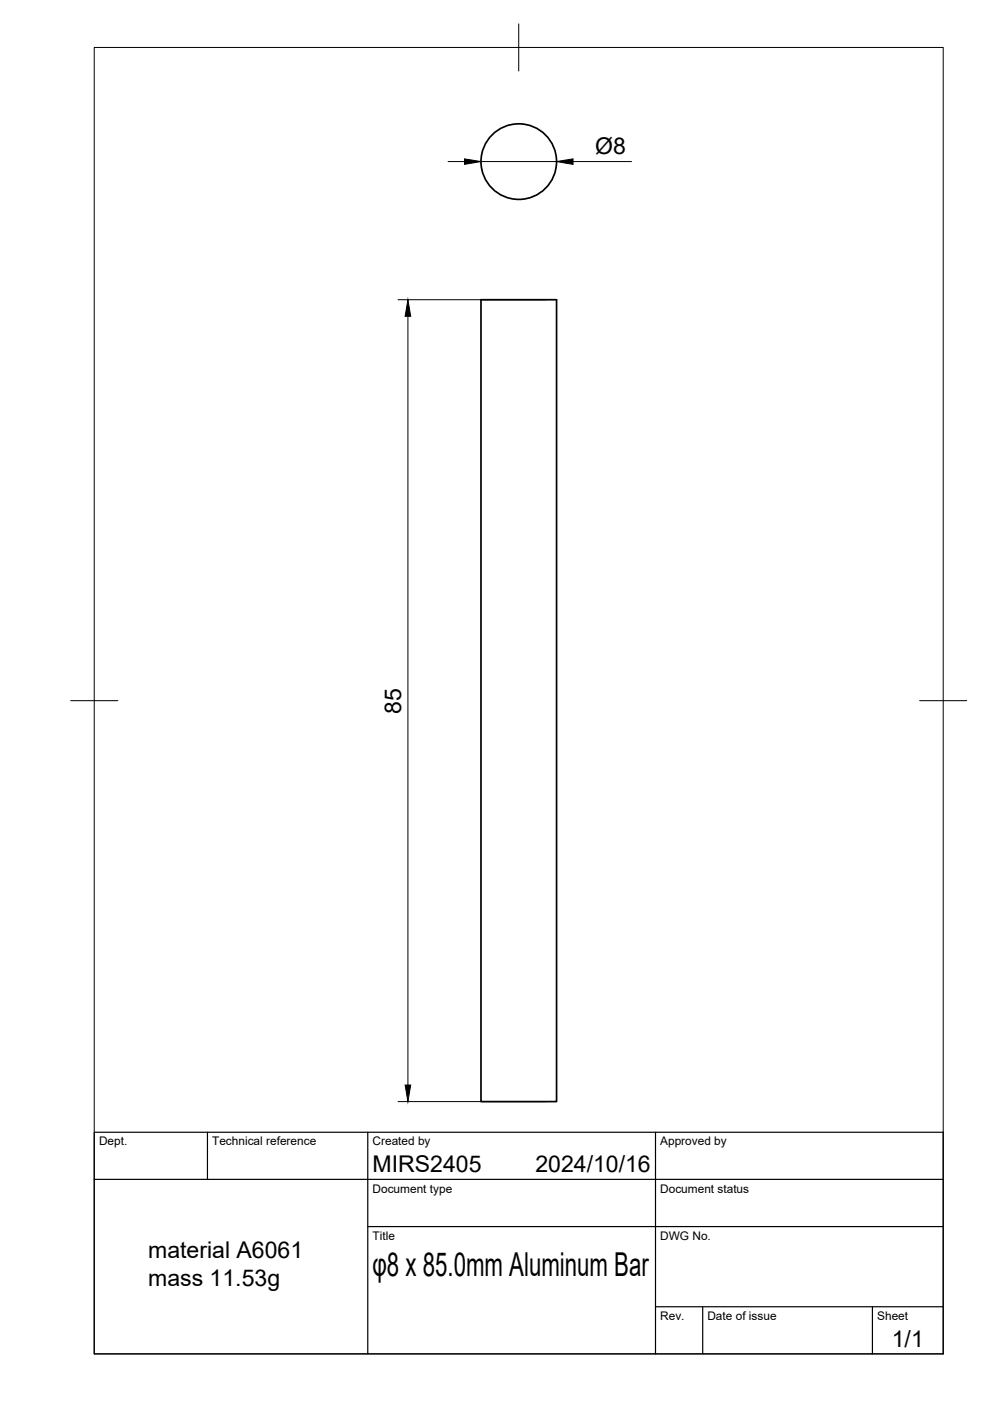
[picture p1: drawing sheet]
<svg xmlns="http://www.w3.org/2000/svg" width="210mm" height="297mm" viewBox="0 0 210 297" stroke-linecap="round" stroke-linejoin="round" font-family="sans-serif">
<!-- layer: Visible -->
<g fill="none" stroke="#000" stroke-width=".36">
<path d="M102 63.5h16v170.1h-16z"/>
<circle cx="110" cy="34.3" r="8"/>
</g>
<!-- layer: BORDER -->
<path d="M20 10.1h180v276.9h-180zM110 5.1v10M15 148.6h10M195 148.6h10" fill="none" stroke="#000" stroke-width=".21"/>
<!-- layer: TITLEBLOCK -->
<path d="M20 240.1h180v46.9h-180zM20 250h180M44 240.1v9.9M78 240.1v46.9M139 240.1v46.9M78 260.1h122M139 277.1h61M149 277.1v9.9M185 277.1v9.9" fill="none" stroke="#000" stroke-width=".25"/>
<!-- layer: FD_Dimensions -->
<path d="M95 34.3h3.5M102 34.3h16M121.5 34.3h12.4M84.4 63.5h31.5M86.5 67.1v162.9M84.4 233.6h31.5" fill="none" stroke="#000" stroke-width=".21"/>
<path d="M98.5 33.7l3.5 .6-3.5 .5zM118 34.3l3.5-.6v1.1zM86.5 63.5l.6 3.6h-1.2zM85.9 230h1.2l-.6 3.6z" fill="#000" stroke="#000" stroke-width=".21"/>
<text font-size="7" x="79" y="270.6">φ8 x 85.0mm Aluminum Bar</text>
<g font-size="4.9">
<text x="126.2" y="32.7">Ø8</text>
<text x="85" y="151.3" transform="rotate(-90 85 151.3)">85</text>
<text x="79" y="248.5">MIRS2405</text>
<text x="113.5" y="248.5">2024/10/16</text>
<text x="31.4" y="266.7">material A6061</text>
<text x="31.4" y="272.6">mass 11.53g</text>
<text x="189.1" y="285.7">1/1</text>
</g>
<g font-size="2.5">
<text x="21" y="242.9">Dept.</text>
<text x="45" y="242.9">Technical reference</text>
<text x="79" y="242.9">Created by</text>
<text x="140" y="242.9">Approved by</text>
<text x="79" y="252.8">Document type</text>
<text x="140" y="252.8">Document status</text>
<text x="79" y="262.9">Title</text>
<text x="140" y="262.9">DWG No.</text>
<text x="140" y="279.9">Rev.</text>
<text x="150" y="279.9">Date of issue</text>
<text x="186" y="279.9">Sheet</text>
</g>
</svg>
